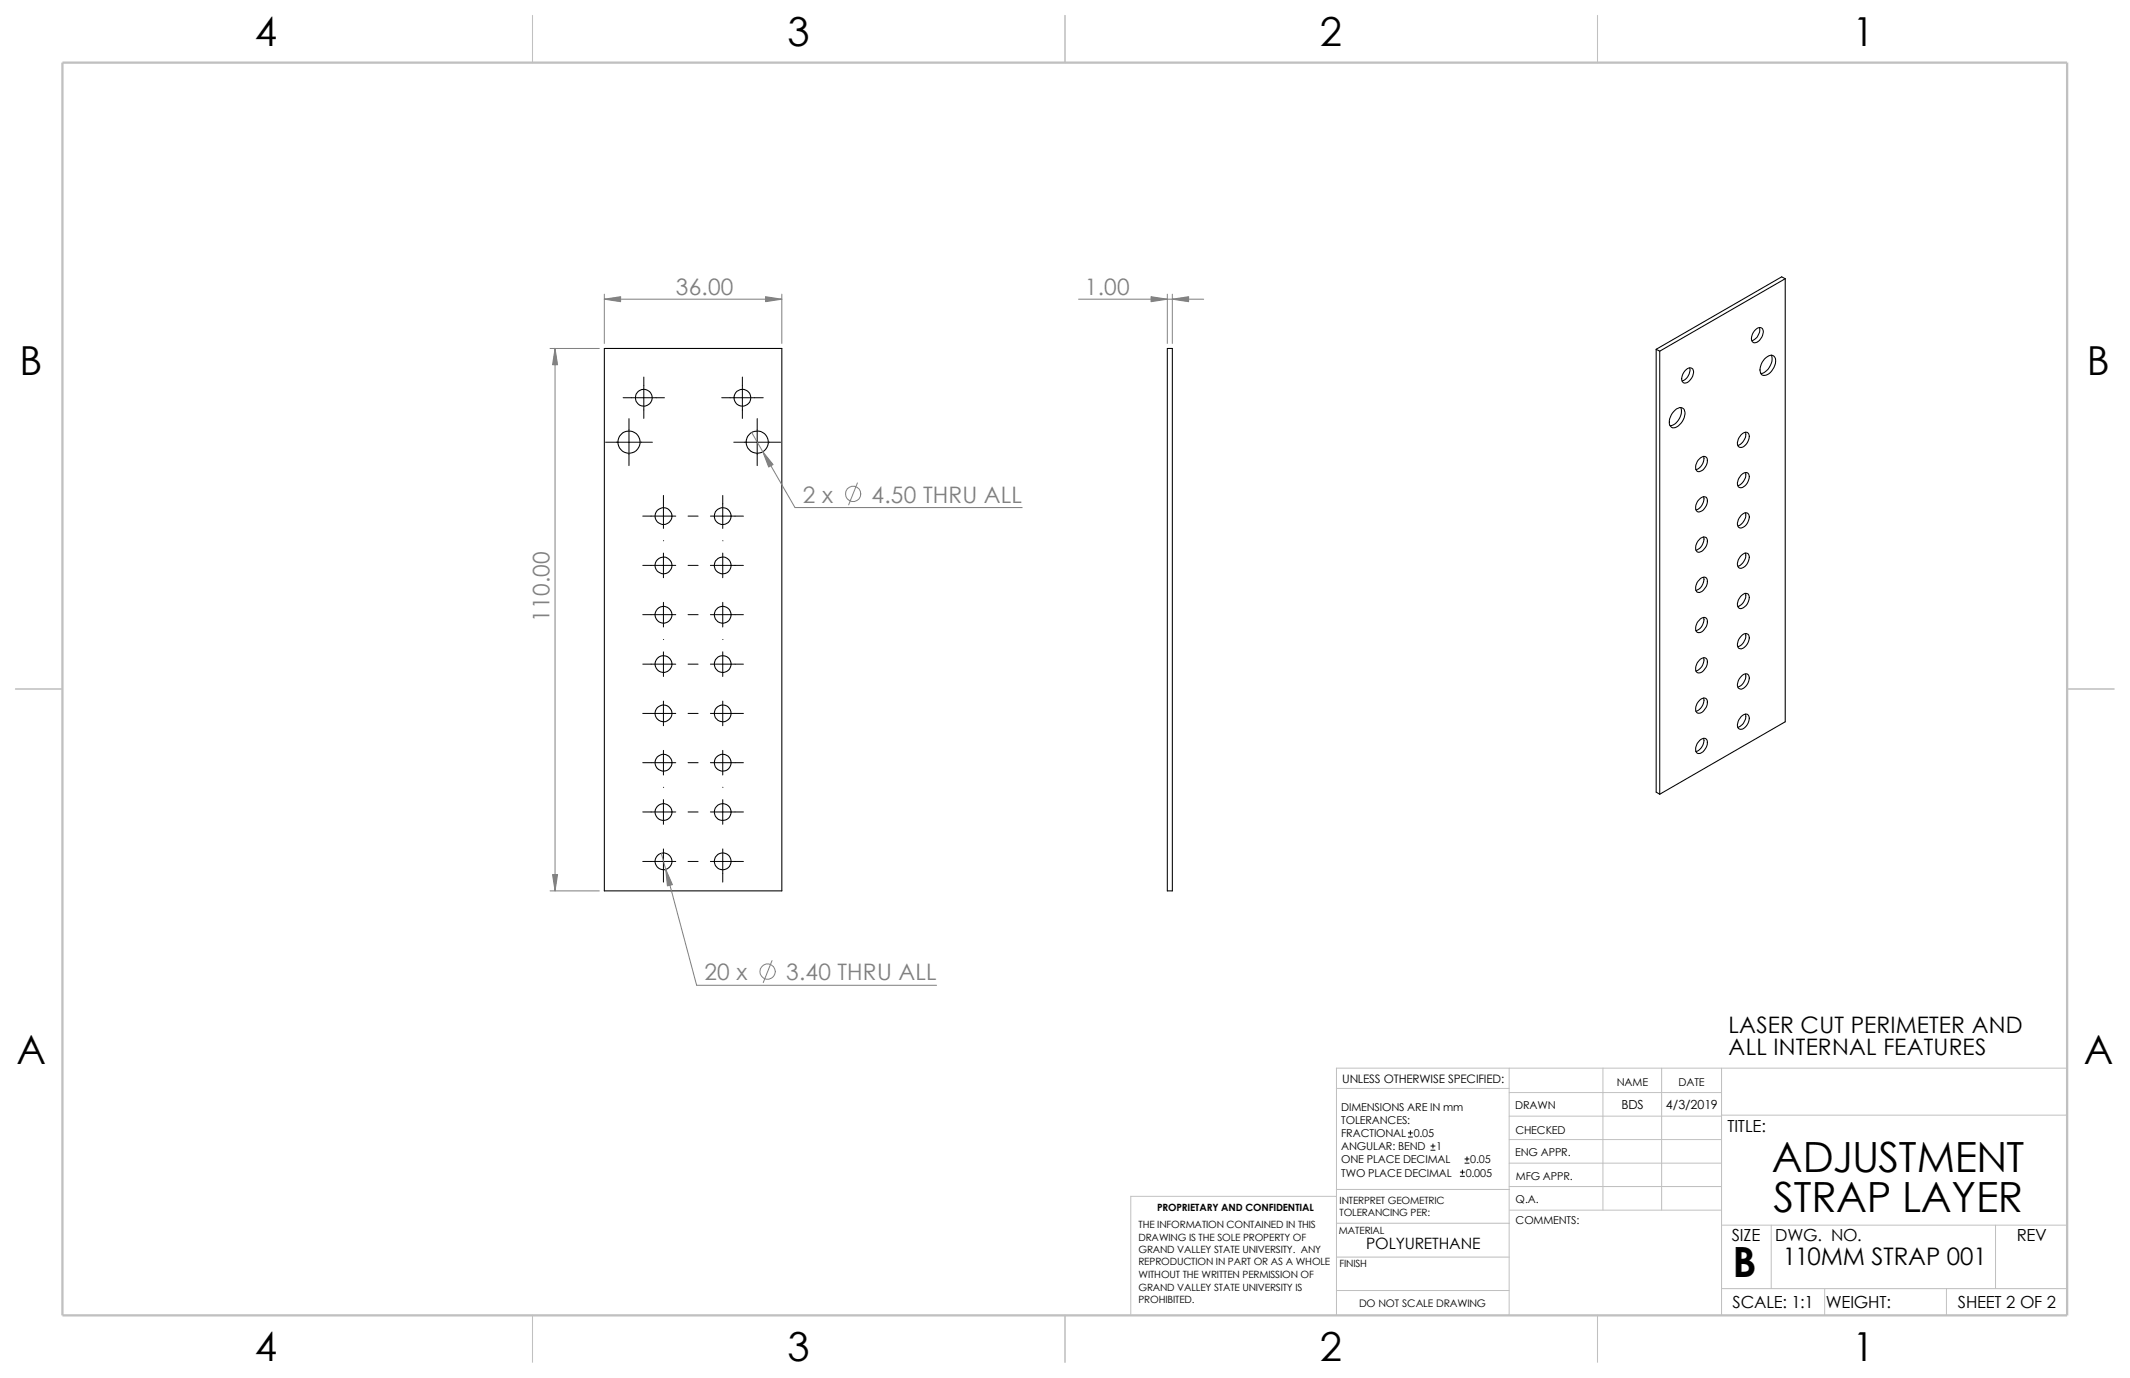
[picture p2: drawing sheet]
<svg xmlns="http://www.w3.org/2000/svg" width="432mm" height="279mm" viewBox="0 0 432 279" stroke-linecap="round" stroke-linejoin="round" font-family="sans-serif">
<g fill="none" stroke="#c0c0c0" stroke-width=".2">
<path d="M305.9 216.6v50.1M325 216.6v28.8M336.8 216.6v28.8M349 216.6v50.1M419.1 216.6h-148.2v50.1M270.9 220.7h35M305.9 235.8h43.1M305.9 221.5h43.1M305.9 226.3h43.1M305.9 231.1h43.1M349 226.1h70.1M270.9 242.6h-41.7v24.1"/>
<path d="M270.9 241.2h35.1M270.9 248h35.1M270.9 254.9h35M305.9 240.6h43.1M306 245.4h43M349 248.4h70.1M359.1 248.4v12.9M404.5 248.4v12.9M270.9 261.7h35M349 261.3h70.1M369.9 261.3v5.4M394.6 261.3v5.4"/>
</g>
<path d="M107.9 3.1v9.6M215.9 3.1v9.6M323.8 3.1v9.6M3.1 139.7h9.6M419.1 139.7h9.5M107.9 266.7v9.5M215.9 266.7v9.5M323.8 266.7v9.5" fill="none" stroke="#c0c0c0" stroke-width=".21"/>
<path d="M12.7 12.7h406.4v254h-406.4z" fill="none" stroke="#c0c0c0" stroke-width=".47"/>
<g fill="none" stroke="#000" stroke-width=".21">
<path d="M361.9 56.5l-.7-.4-25.5 14.7M361.9 56.5l-25.4 14.7M361.9 56.5v89.8l-25.4 14.7M122.5 70.7h36v109.9h-36zM236.6 70.7h1.1v109.9h-1.1zM335.7 70.8l.8 .4M335.7 70.8v89.8l.8 .4M336.5 71.2v89.8M341.8 75a.86 .86 0 0 1 1.2-.3 .86 .86 0 0 1 .2 1.2 2.06 2.06 0 0 1-1.9 1.7 1.84 1.84 0 0 1 .5-2.6zM342.5 74.6a2.4 2.4 0 0 1-1.5 2.7M355.9 66.8a.86 .86 0 0 1 1.2-.3 .86 .86 0 0 1 .3 1.2 1.96 1.96 0 0 1-1.9 1.8 1.84 1.84 0 0 1 .4-2.7zM356.7 66.4a2.4 2.4 0 0 1-1.6 2.7"/>
<path d="M357.7 72.8l.3-.3a1.06 1.06 0 0 1 1.3-.4 1.06 1.06 0 0 1 .7 1.2 2.95 2.95 0 0 1-2.5 2.8 1.57 1.57 0 0 1-.5-2.2zM359.1 72a3 3 0 0 1-2.1 3.7M339.3 83.4a1.27 1.27 0 0 1 2.1-.4 2.94 2.94 0 0 1-2.4 3.7 1.56 1.56 0 0 1-.3-2.2zM340.7 82.6a2.96 2.96 0 0 1-2.1 3.7M344.7 92.8a.82 .82 0 0 1 1.1-.2 .82 .82 0 0 1 .3 1.1 2.25 2.25 0 0 1-1.8 1.9 1.34 1.34 0 0 1-.3-2zM345.4 92.5a2.31 2.31 0 0 1-1.6 2.7M353 88.1l.2-.2a.81 .81 0 0 1 1.1-.2 .81 .81 0 0 1 .3 1.1 2.16 2.16 0 0 1-1.8 1.9 1.08 1.08 0 0 1-.4-1.6zM353 96.3l.2-.2a.81 .81 0 0 1 1.1-.2 .81 .81 0 0 1 .3 1.1 2.16 2.16 0 0 1-1.8 1.9 1.08 1.08 0 0 1-.4-1.7zM353.8 87.6a2.41 2.41 0 0 1-1.5 2.7M353.8 95.8a2.34 2.34 0 0 1-1.5 2.7M344.7 101a.82 .82 0 0 1 1.1-.2 .82 .82 0 0 1 .3 1.1 2.25 2.25 0 0 1-1.8 1.9 1.34 1.34 0 0 1-.3-2zM344.7 109.1a.84 .84 0 0 1 1.1-.1 .84 .84 0 0 1 .3 1 2.38 2.38 0 0 1-1.8 2 1.34 1.34 0 0 1-.3-2z"/>
<path d="M344.7 117.3a.83 .83 0 0 1 1.1-.2 .83 .83 0 0 1 .3 1.1 2.26 2.26 0 0 1-1.8 1.9 1.31 1.31 0 0 1-.3-2zM345.4 100.7a2.37 2.37 0 0 1-1.6 2.7M345.4 108.9a2.37 2.37 0 0 1-1.6 2.6M345.4 117.1a2.37 2.37 0 0 1-1.6 2.6M353 104.5a.86 .86 0 0 1 .9-.5 .86 .86 0 0 1 .7 .8 2.22 2.22 0 0 1-1.8 2.3l-.2-.1a1.61 1.61 0 0 1 .2-2.2zM353 112.6a.86 .86 0 0 1 .9-.5 .86 .86 0 0 1 .7 .9 2.22 2.22 0 0 1-1.8 2.2l-.2-.1a1.66 1.66 0 0 1 .2-2.2zM353.8 104a2.34 2.34 0 0 1-1.5 2.6M353.8 112.1a2.34 2.34 0 0 1-1.5 2.7M344.7 125.5a.83 .83 0 0 1 1.1-.2 .83 .83 0 0 1 .3 1.1 2.26 2.26 0 0 1-1.8 1.9 1.31 1.31 0 0 1-.3-2zM344.7 133.6a.83 .83 0 0 1 1.1-.1 .83 .83 0 0 1 .3 1 2.26 2.26 0 0 1-1.8 1.9 1.31 1.31 0 0 1-.3-1.9zM345.4 125.2a2.38 2.38 0 0 1-1.6 2.7M345.4 133.3a2.38 2.38 0 0 1-1.6 2.8"/>
<path d="M353 120.8a.86 .86 0 0 1 .9-.5 .86 .86 0 0 1 .7 .9 2.22 2.22 0 0 1-1.8 2.2l-.2-.1a1.66 1.66 0 0 1 .2-2.2zM353.2 128.7a.82 .82 0 0 1 1.1-.1 .82 .82 0 0 1 .3 1 2.16 2.16 0 0 1-1.8 1.9 1.08 1.08 0 0 1-.4-1.6zM353.2 136.9a.81 .81 0 0 1 1.1-.2 .81 .81 0 0 1 .3 1.1 2.16 2.16 0 0 1-1.8 1.9 1.08 1.08 0 0 1-.4-1.7zM353.8 120.3a2.39 2.39 0 0 1-1.5 2.7M353.8 128.5a2.39 2.39 0 0 1-1.5 2.6M353.8 136.7a2.39 2.39 0 0 1-1.5 2.6M344.7 141.8a.83 .83 0 0 1 1.1-.2 .83 .83 0 0 1 .3 1.1 2.26 2.26 0 0 1-1.8 1.9 1.31 1.31 0 0 1-.3-2zM344.7 150a.83 .83 0 0 1 1.1-.2 .83 .83 0 0 1 .3 1.1 2.26 2.26 0 0 1-1.8 1.9 1.34 1.34 0 0 1-.3-2zM345.4 141.5a2.38 2.38 0 0 1-1.6 2.7M345.4 149.7a2.31 2.31 0 0 1-1.6 2.7M353 145.3l.2-.2a.81 .81 0 0 1 1.1-.2 .81 .81 0 0 1 .3 1.1 2.16 2.16 0 0 1-1.8 1.9 1.08 1.08 0 0 1-.4-1.7zM353.8 144.8a2.41 2.41 0 0 1-1.5 2.7"/>
<circle cx="127.5" cy="89.7" r="2.25"/>
<circle cx="130.5" cy="80.6" r="1.69"/>
<circle cx="150.5" cy="80.7" r="1.7"/>
<circle cx="153.5" cy="89.7" r="2.25"/>
<circle cx="134.5" cy="104.7" r="1.7"/>
<circle cx="134.5" cy="114.6" r="1.7"/>
<circle cx="146.5" cy="114.6" r="1.7"/>
<circle cx="146.5" cy="104.7" r="1.7"/>
<circle cx="134.5" cy="134.6" r="1.71"/>
<circle cx="134.5" cy="124.7" r="1.71"/>
<circle cx="146.5" cy="134.6" r="1.71"/>
<circle cx="146.5" cy="124.7" r="1.71"/>
<circle cx="134.5" cy="154.7" r="1.7"/>
<circle cx="134.5" cy="144.7" r="1.7"/>
<circle cx="146.5" cy="154.7" r="1.7"/>
<circle cx="146.5" cy="144.7" r="1.7"/>
<circle cx="134.5" cy="174.7" r="1.71"/>
<circle cx="134.5" cy="164.7" r="1.71"/>
<circle cx="146.5" cy="174.7" r="1.71"/>
<circle cx="146.5" cy="164.7" r="1.71"/>
</g>
<g fill="none" stroke="#000" stroke-width=".2">
<path d="M130.5 76.5v8.3M150.5 76.5v8.3M122.8 89.7h9.4M126.3 80.6h8.4M127.5 84.9v9.5M146.3 80.6h8.4M148.8 89.7h9.4M153.5 84.9v9.5M130.3 104.6h6.7M130.3 114.6h6.7M134.5 100.5v6.6M134.5 112.1v5"/>
<path d="M134.5 109.6h.1M139.5 104.6h2M139.5 114.6h2M144 104.6h6.7M144 114.6h6.7M146.5 100.5v6.6M146.5 112.1v5M146.5 109.6h.1M130.3 124.6h6.7M130.3 134.7h6.7M134.5 122.1v5M134.5 132.2v5"/>
<path d="M134.5 129.7h.1M139.5 124.6h2M139.5 134.7h2M144 124.6h6.7M144 134.7h6.7M146.5 122.1v5M146.5 132.2v5M146.5 129.7h.1M130.3 144.7h6.7M130.3 154.6h6.7M134.5 142.2v5M134.5 152.1v5"/>
<path d="M134.5 159.6h.1M139.5 144.7h2M139.5 154.6h2M144 144.7h6.7M144 154.6h6.7M146.5 142.2v5M146.5 152.1v5M146.5 159.6h.1M130.3 164.6h6.7M130.3 174.7h6.7M134.5 162.1v5M134.5 172.1v6.8"/>
<path d="M139.5 164.6h2M139.5 174.7h2M144 164.6h6.7M144 174.7h6.7M146.5 162.1v5M146.5 172.1v6.8M285.5 230.5h.8M285.5 229.7h.8M285.9 229.3v.8M290.1 233.2h.8M290.1 232.4h.8M290.5 231.9v.9"/>
<path d="M296 238.5h.9M296 237.7h.9M296.5 237.2v.9M297 235.8h.8M297 235h.8M297.4 234.6v.8"/>
</g>
<g fill="none" stroke="#808080" stroke-width=".2">
<path d="M122.5 59.6v10M158.5 59.6v10M236.6 59.6v10M237.7 59.6v10M111.5 70.7h10M112.5 70.7v109.9M122.5 60.7h36M218.7 60.7h25.3M152.4 87.7l8.8 15.2h46M173.8 97.9l-1.8 4.5M134.1 173l7.1 26.8h48.7M111.5 180.6h10"/>
<path d="M156.5 194.8l-1.8 4.4"/>
<circle cx="173" cy="100.1" r="1.55"/>
<circle cx="155.6" cy="197" r="1.56"/>
</g>
<g fill="#808080" stroke="#808080" stroke-width=".2">
<path d="M233.3 60.2l3.3 .5-3.3 .5z"/>
<path d="M237.7 60.7l3.3-.5v1z"/>
<path d="M135 176.3l1.3 3.1-1 .2z"/>
<path d="M154.6 91.6l2.1 2.6-.9 .5z"/>
<path d="M112.5 70.7l.5 3.3h-1z"/>
<path d="M112 177.3h1l-.5 3.3z"/>
<path d="M122.5 60.7l3.3-.5v1z"/>
<path d="M155.2 60.2l3.3 .5-3.3 .5z"/>
</g>
<g font-size="8.5">
<text x="359.2" y="237.6">ADJUSTMENT</text>
<text x="359.5" y="245.7">STRAP LAYER</text>
<text x="351.2" y="259">B</text>
</g>
<g font-size="8.1">
<text x="51.7" y="9.3">4</text>
<text x="159.6" y="9.3">3</text>
<text x="267.6" y="9.3">2</text>
<text x="375.5" y="9.3">1</text>
<text x="4" y="75.9">B</text>
<text x="423.1" y="75.9">B</text>
<text x="3.3" y="215.6">A</text>
<text x="422.4" y="215.6">A</text>
<text x="51.7" y="276">4</text>
<text x="159.6" y="276">3</text>
<text x="267.6" y="276">2</text>
<text x="375.5" y="276">1</text>
</g>
<text font-size="4.9" x="361.4" y="256.5">110MM STRAP 001</text>
<g font-size="4.6" fill="#808080">
<text x="137" y="59.7">36.00</text>
<text x="219.9" y="59.7">1.00</text>
<text x="162.8" y="101.9">2 x</text>
<text x="176.7" y="101.9">4.50 THRU ALL</text>
<text x="111.4" y="126.1" transform="rotate(-90 111.4 126.1)">110.00</text>
<text x="142.8" y="198.8">20 x</text>
<text x="159.4" y="198.8">3.40 THRU ALL</text>
</g>
<g font-size="4.6">
<text x="350.4" y="209.4">LASER CUT PERIMETER AND</text>
<text x="350.4" y="213.9">ALL INTERNAL FEATURES</text>
</g>
<g font-size="3.4">
<text x="350.2" y="229.5">TITLE:</text>
<text x="351.1" y="251.6">SIZE</text>
<text x="359.9" y="251.6">DWG. NO.</text>
<text x="408.9" y="251.7">REV</text>
<text x="351.2" y="265.2">SCALE: 1:1</text>
<text x="370.1" y="265.3">WEIGHT:</text>
<text x="396.9" y="265.2">SHEET 2 OF 2</text>
</g>
<text font-size="3.2" x="277" y="253.3">POLYURETHANE</text>
<g font-size="2.5">
<text x="328.7" y="224.8">BDS</text>
<text x="337.7" y="224.9">4/3/2019</text>
</g>
<text font-size="2.4" x="272.1" y="219.7">UNLESS OTHERWISE SPECIFIED:</text>
<g font-size="2.2">
<text x="327.8" y="220.2">NAME</text>
<text x="340.3" y="220.2">DATE</text>
<text x="271.9" y="225.3">DIMENSIONS ARE IN mm</text>
<text x="271.9" y="227.9">TOLERANCES:</text>
<text x="307.2" y="225">DRAWN</text>
<text x="271.9" y="230.6">FRACTIONAL 0.05</text>
<text x="271.9" y="233.3">ANGULAR: BEND</text>
<text x="291.2" y="233.3">1</text>
<text x="307.2" y="229.8">CHECKED</text>
<text x="271.9" y="235.9">ONE PLACE DECIMAL</text>
<text x="271.9" y="238.5">TWO PLACE DECIMAL</text>
<text x="297.1" y="238.5">0.005</text>
<text x="298.1" y="235.9">0.05</text>
<text x="307.2" y="234.5">ENG APPR.</text>
<text x="307.3" y="239.2">MFG APPR.</text>
<text x="307.3" y="244">Q.A.</text>
<text x="307.3" y="248.2">COMMENTS:</text>
</g>
<text font-size="2.1" x="275.5" y="265.1">DO NOT SCALE DRAWING</text>
<g font-size="2">
<text x="234.6" y="245.5">PROPRIETARY AND CONFIDENTIAL</text>
<text x="271.6" y="244.1">INTERPRET GEOMETRIC</text>
<text x="230.8" y="249">THE INFORMATION CONTAINED IN THIS</text>
<text x="230.8" y="251.5">DRAWING IS THE SOLE PROPERTY OF</text>
<text x="271.4" y="250.1">MATERIAL</text>
<text x="271.6" y="246.6">TOLERANCING PER:</text>
<text x="230.8" y="254.1">GRAND VALLEY STATE UNIVERSITY. ANY</text>
<text x="230.8" y="256.6">REPRODUCTION IN PART OR AS A WHOLE</text>
<text x="271.5" y="257">FINISH</text>
<text x="230.8" y="259.1">WITHOUT THE WRITTEN PERMISSION OF</text>
<text x="230.8" y="261.7">GRAND VALLEY STATE UNIVERSITY IS</text>
<text x="230.8" y="264.2">PROHIBITED.</text>
</g>
</svg>
